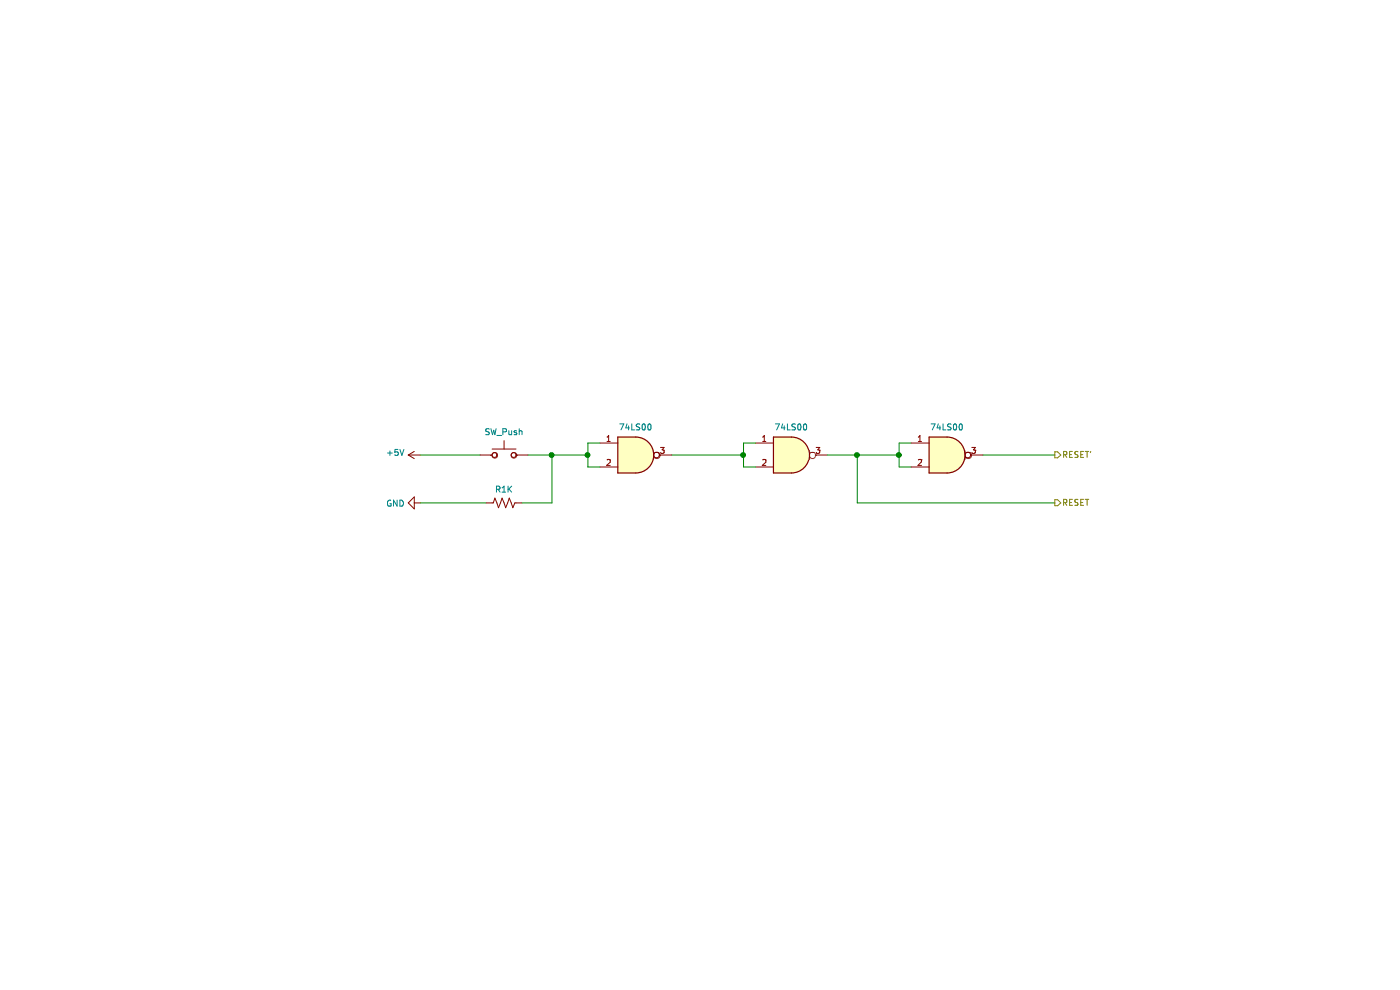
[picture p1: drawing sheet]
EESchema Schematic File Version 4
EELAYER 29 0
EELAYER END
$Descr A4 11693 8268
encoding utf-8
Sheet 1 1
Title ""
Date ""
Rev ""
Comp ""
Comment1 ""
Comment2 ""
Comment3 ""
Comment4 ""
$EndDescr
$Comp
L 74xx:74LS00 U?
U 1 1
P 5000 3800
F 0 "U?" H 5000 4033 50  0001 C CNN
F 1 "74LS00" H 5000 4033 50  0000 C CNN
F 2 "" H 5000 3800 50  0001 C CNN
F 3 "http://www.ti.com/lit/gpn/sn74ls00" H 5000 3800 50  0001 C CNN
	1    5000 3800
	1    0    0    -1  
$EndComp
$Comp
L Switch:SW_Push SW?
U 1 1
P 3900 3800
F 0 "SW?" H 3900 4085 50  0001 C CNN
F 1 "SW_Push" H 3900 3993 50  0000 C CNN
F 2 "" H 3900 4000 50  0001 C CNN
F 3 "~" H 3900 4000 50  0001 C CNN
	1    3900 3800
	1    0    0    -1  
$EndComp
$Comp
L Device:R_US R?
U 1 1
P 3900 4200
F 0 "R?" H 3968 4246 50  0001 L CNN
F 1 "R1K" V 3787 4200 50  0000 C CNN
F 2 "" V 3940 4190 50  0001 C CNN
F 3 "~" H 3900 4200 50  0001 C CNN
	1    3900 4200
	0    1    1    0   
$EndComp
Wire Wire Line
	4300 4200 4300 3800
Wire Wire Line
	4600 3800 4600 3700
Wire Wire Line
	4600 3700 4700 3700
Wire Wire Line
	4600 3800 4600 3900
Wire Wire Line
	4600 3900 4700 3900
Connection ~ 4600 3800
$Comp
L 74xx:74LS00 U?
U 1 1
P 6300 3800
F 0 "U?" H 6300 4125 50  0001 C CNN
F 1 "74LS00" H 6300 4033 50  0000 C CNN
F 2 "" H 6300 3800 50  0001 C CNN
F 3 "http://www.ti.com/lit/gpn/sn74ls00" H 6300 3800 50  0001 C CNN
	1    6300 3800
	1    0    0    -1  
$EndComp
Wire Wire Line
	5300 3800 5900 3800
Wire Wire Line
	5900 3800 5900 3700
Wire Wire Line
	5900 3700 6000 3700
Wire Wire Line
	5900 3800 5900 3900
Wire Wire Line
	5900 3900 6000 3900
Connection ~ 5900 3800
$Comp
L 74xx:74LS00 U?
U 1 1
P 7600 3800
F 0 "U?" H 7600 4125 50  0001 C CNN
F 1 "74LS00" H 7600 4033 50  0000 C CNN
F 2 "" H 7600 3800 50  0001 C CNN
F 3 "http://www.ti.com/lit/gpn/sn74ls00" H 7600 3800 50  0001 C CNN
	1    7600 3800
	1    0    0    -1  
$EndComp
Wire Wire Line
	6600 3800 6850 3800
Wire Wire Line
	7200 3800 7200 3700
Wire Wire Line
	7200 3700 7300 3700
Wire Wire Line
	7200 3800 7200 3900
Wire Wire Line
	7200 3900 7300 3900
Connection ~ 7200 3800
Wire Wire Line
	4300 3800 4600 3800
Wire Wire Line
	7900 3800 8500 3800
Wire Wire Line
	6850 3800 6850 4200
Wire Wire Line
	6850 4200 8500 4200
Connection ~ 6850 3800
Wire Wire Line
	6850 3800 7200 3800
Text HLabel 8500 3800 2    50   Output ~ 0
RESET'
Text HLabel 8500 4200 2    50   Output ~ 0
RESET
Wire Wire Line
	4100 3800 4300 3800
Connection ~ 4300 3800
Wire Wire Line
	3700 3800 3200 3800
Wire Wire Line
	4300 4200 4050 4200
Wire Wire Line
	3750 4200 3200 4200
$Comp
L power:GND #PWR?
U 1 1
P 3200 4200
F 0 "#PWR?" H 3200 3950 50  0001 C CNN
F 1 "GND" V 3205 4072 50  0000 R CNN
F 2 "" H 3200 4200 50  0001 C CNN
F 3 "" H 3200 4200 50  0001 C CNN
	1    3200 4200
	0    1    1    0   
$EndComp
$Comp
L power:+5V #PWR?
U 1 1
P 3200 3800
F 0 "#PWR?" H 3200 3650 50  0001 C CNN
F 1 "+5V" V 3215 3928 50  0000 L CNN
F 2 "" H 3200 3800 50  0001 C CNN
F 3 "" H 3200 3800 50  0001 C CNN
	1    3200 3800
	0    -1   -1   0   
$EndComp
$EndSCHEMATC
